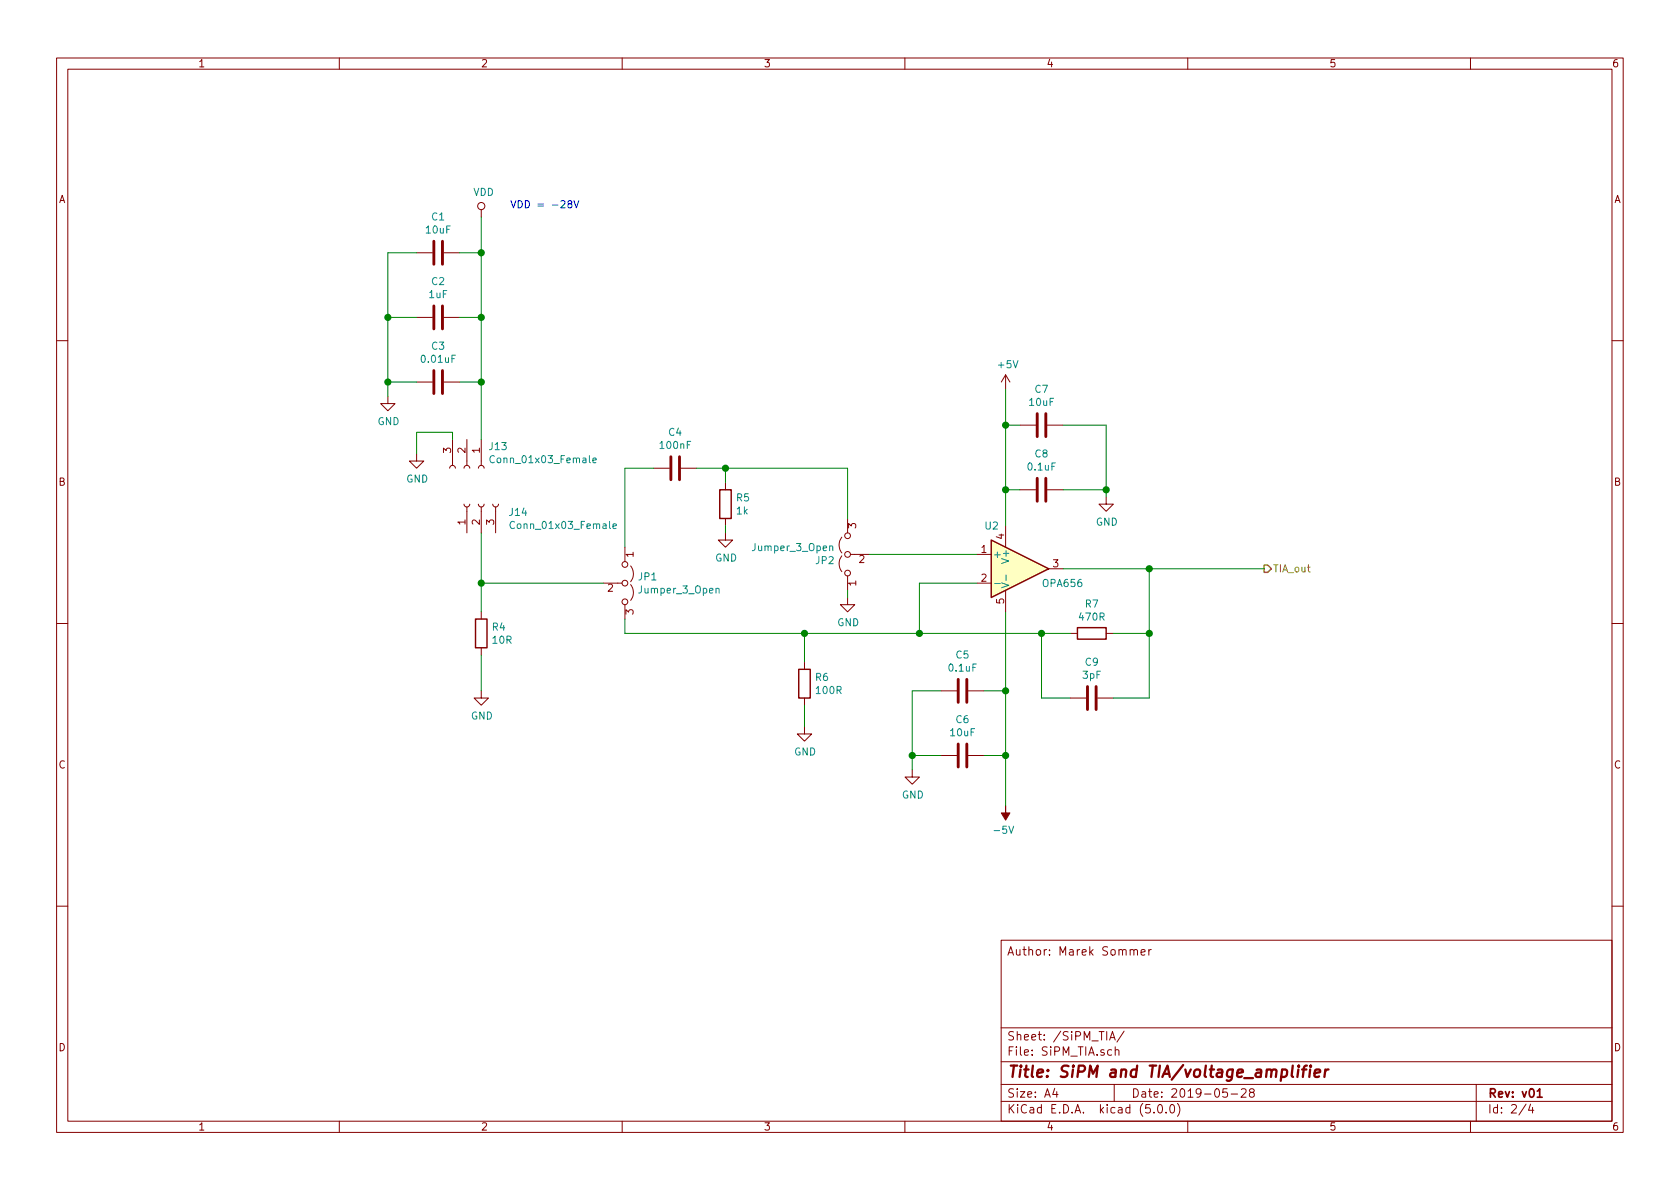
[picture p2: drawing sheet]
EESchema Schematic File Version 4
LIBS:Analog_board-cache
EELAYER 26 0
EELAYER END
$Descr A4 11693 8268
encoding utf-8
Sheet 2 4
Title "SiPM and TIA/voltage_amplifier"
Date "2019-05-28"
Rev "v01"
Comp ""
Comment1 ""
Comment2 ""
Comment3 ""
Comment4 "Author: Marek Sommer"
$EndDescr
$Comp
L Device:C C?
U 1 1
P 3050 2650
AR Path="/5C9699E4" Ref="C?"  Part="1" 
AR Path="/5C966022/5C9699E4" Ref="C3"  Part="1" 
F 0 "C3" V 2798 2650 50  0000 C CNN
F 1 "0.01uF" V 2889 2650 50  0000 C CNN
F 2 "Capacitor_SMD:C_0805_2012Metric" H 3088 2500 50  0001 C CNN
F 3 "~" H 3050 2650 50  0001 C CNN
	1    3050 2650
	0    1    1    0   
$EndComp
$Comp
L Device:C C?
U 1 1
P 3050 2200
AR Path="/5C9699EB" Ref="C?"  Part="1" 
AR Path="/5C966022/5C9699EB" Ref="C2"  Part="1" 
F 0 "C2" V 2798 2200 50  0000 C CNN
F 1 "1uF" V 2889 2200 50  0000 C CNN
F 2 "Capacitor_SMD:C_0805_2012Metric" H 3088 2050 50  0001 C CNN
F 3 "~" H 3050 2200 50  0001 C CNN
	1    3050 2200
	0    1    1    0   
$EndComp
Wire Wire Line
	3200 2200 3350 2200
Wire Wire Line
	3200 2650 3350 2650
$Comp
L power:GND #PWR?
U 1 1
P 2700 2750
AR Path="/5C9699FA" Ref="#PWR?"  Part="1" 
AR Path="/5C966022/5C9699FA" Ref="#PWR015"  Part="1" 
F 0 "#PWR015" H 2700 2500 50  0001 C CNN
F 1 "GND" H 2705 2577 50  0000 C CNN
F 2 "" H 2700 2750 50  0001 C CNN
F 3 "" H 2700 2750 50  0001 C CNN
	1    2700 2750
	1    0    0    -1  
$EndComp
Wire Wire Line
	2900 2200 2700 2200
Wire Wire Line
	2900 2650 2700 2650
Wire Wire Line
	2700 2650 2700 2750
$Comp
L Device:C C?
U 1 1
P 6700 4800
AR Path="/5C969A04" Ref="C?"  Part="1" 
AR Path="/5C966022/5C969A04" Ref="C5"  Part="1" 
F 0 "C5" V 6448 4800 50  0000 C CNN
F 1 "0.1uF" V 6539 4800 50  0000 C CNN
F 2 "Capacitor_SMD:C_0805_2012Metric" H 6738 4650 50  0001 C CNN
F 3 "~" H 6700 4800 50  0001 C CNN
	1    6700 4800
	0    1    1    0   
$EndComp
$Comp
L Device:C C?
U 1 1
P 6700 5250
AR Path="/5C969A0B" Ref="C?"  Part="1" 
AR Path="/5C966022/5C969A0B" Ref="C6"  Part="1" 
F 0 "C6" V 6448 5250 50  0000 C CNN
F 1 "10uF" V 6539 5250 50  0000 C CNN
F 2 "Capacitor_SMD:C_0805_2012Metric" H 6738 5100 50  0001 C CNN
F 3 "~" H 6700 5250 50  0001 C CNN
	1    6700 5250
	0    1    1    0   
$EndComp
Wire Wire Line
	6850 4800 7000 4800
Connection ~ 7000 4800
Wire Wire Line
	7000 4800 7000 5250
Wire Wire Line
	6850 5250 7000 5250
Connection ~ 7000 5250
$Comp
L power:GND #PWR?
U 1 1
P 6350 5350
AR Path="/5C969A17" Ref="#PWR?"  Part="1" 
AR Path="/5C966022/5C969A17" Ref="#PWR021"  Part="1" 
F 0 "#PWR021" H 6350 5100 50  0001 C CNN
F 1 "GND" H 6355 5177 50  0000 C CNN
F 2 "" H 6350 5350 50  0001 C CNN
F 3 "" H 6350 5350 50  0001 C CNN
	1    6350 5350
	1    0    0    -1  
$EndComp
Wire Wire Line
	6550 4800 6350 4800
Wire Wire Line
	6550 5250 6350 5250
Wire Wire Line
	6350 5250 6350 5350
$Comp
L power:-5V #PWR?
U 1 1
P 7000 5600
AR Path="/5C969A20" Ref="#PWR?"  Part="1" 
AR Path="/5C966022/5C969A20" Ref="#PWR023"  Part="1" 
F 0 "#PWR023" H 7000 5700 50  0001 C CNN
F 1 "-5V" H 7015 5773 50  0000 C CNN
F 2 "" H 7000 5600 50  0001 C CNN
F 3 "" H 7000 5600 50  0001 C CNN
	1    7000 5600
	-1   0    0    1   
$EndComp
Wire Wire Line
	7000 5250 7000 5600
Wire Wire Line
	3350 2200 3350 2650
$Comp
L Device:C C?
U 1 1
P 7250 2950
AR Path="/5C969A28" Ref="C?"  Part="1" 
AR Path="/5C966022/5C969A28" Ref="C7"  Part="1" 
F 0 "C7" V 6998 2950 50  0000 C CNN
F 1 "10uF" V 7089 2950 50  0000 C CNN
F 2 "Capacitor_SMD:C_0805_2012Metric" H 7288 2800 50  0001 C CNN
F 3 "~" H 7250 2950 50  0001 C CNN
	1    7250 2950
	0    1    1    0   
$EndComp
$Comp
L Device:C C?
U 1 1
P 7250 3400
AR Path="/5C969A2F" Ref="C?"  Part="1" 
AR Path="/5C966022/5C969A2F" Ref="C8"  Part="1" 
F 0 "C8" V 6998 3400 50  0000 C CNN
F 1 "0.1uF" V 7089 3400 50  0000 C CNN
F 2 "Capacitor_SMD:C_0805_2012Metric" H 7288 3250 50  0001 C CNN
F 3 "~" H 7250 3400 50  0001 C CNN
	1    7250 3400
	0    1    1    0   
$EndComp
$Comp
L power:GND #PWR?
U 1 1
P 7700 3450
AR Path="/5C969A36" Ref="#PWR?"  Part="1" 
AR Path="/5C966022/5C969A36" Ref="#PWR024"  Part="1" 
F 0 "#PWR024" H 7700 3200 50  0001 C CNN
F 1 "GND" H 7705 3277 50  0000 C CNN
F 2 "" H 7700 3450 50  0001 C CNN
F 3 "" H 7700 3450 50  0001 C CNN
	1    7700 3450
	1    0    0    -1  
$EndComp
$Comp
L power:+5V #PWR?
U 1 1
P 7000 2700
AR Path="/5C969A3C" Ref="#PWR?"  Part="1" 
AR Path="/5C966022/5C969A3C" Ref="#PWR022"  Part="1" 
F 0 "#PWR022" H 7000 2550 50  0001 C CNN
F 1 "+5V" H 7015 2873 50  0000 C CNN
F 2 "" H 7000 2700 50  0001 C CNN
F 3 "" H 7000 2700 50  0001 C CNN
	1    7000 2700
	1    0    0    -1  
$EndComp
Wire Wire Line
	7000 2700 7000 2950
Wire Wire Line
	7000 3400 7100 3400
Connection ~ 7000 3400
Wire Wire Line
	7000 2950 7100 2950
Connection ~ 7000 2950
Wire Wire Line
	7000 2950 7000 3400
Wire Wire Line
	7400 2950 7700 2950
Wire Wire Line
	7400 3400 7700 3400
Wire Wire Line
	7700 3400 7700 3450
$Comp
L Device:R R?
U 1 1
P 7600 4400
AR Path="/5C969A53" Ref="R?"  Part="1" 
AR Path="/5C966022/5C969A53" Ref="R7"  Part="1" 
F 0 "R7" V 7393 4400 50  0000 C CNN
F 1 "470R" V 7484 4400 50  0000 C CNN
F 2 "Resistor_SMD:R_0805_2012Metric" V 7530 4400 50  0001 C CNN
F 3 "~" H 7600 4400 50  0001 C CNN
	1    7600 4400
	0    1    1    0   
$EndComp
$Comp
L Device:C C?
U 1 1
P 7600 4850
AR Path="/5C969A5A" Ref="C?"  Part="1" 
AR Path="/5C966022/5C969A5A" Ref="C9"  Part="1" 
F 0 "C9" V 7348 4850 50  0000 C CNN
F 1 "3pF" V 7439 4850 50  0000 C CNN
F 2 "Capacitor_SMD:C_0805_2012Metric" H 7638 4700 50  0001 C CNN
F 3 "~" H 7600 4850 50  0001 C CNN
	1    7600 4850
	0    1    1    0   
$EndComp
Wire Wire Line
	7450 4400 7250 4400
Wire Wire Line
	6400 4400 6400 4050
Wire Wire Line
	6400 4050 6800 4050
Wire Wire Line
	7400 3950 8000 3950
Wire Wire Line
	8000 3950 8000 4400
Wire Wire Line
	8000 4400 7750 4400
Wire Wire Line
	7450 4850 7250 4850
Wire Wire Line
	7250 4850 7250 4400
Wire Wire Line
	7750 4850 8000 4850
Wire Wire Line
	8000 4850 8000 4400
Connection ~ 8000 4400
$Comp
L power:GND #PWR?
U 1 1
P 5900 4150
AR Path="/5C969A77" Ref="#PWR?"  Part="1" 
AR Path="/5C966022/5C969A77" Ref="#PWR020"  Part="1" 
F 0 "#PWR020" H 5900 3900 50  0001 C CNN
F 1 "GND" H 5905 3977 50  0000 C CNN
F 2 "" H 5900 4150 50  0001 C CNN
F 3 "" H 5900 4150 50  0001 C CNN
	1    5900 4150
	1    0    0    -1  
$EndComp
Wire Wire Line
	7700 2950 7700 3400
Connection ~ 7700 3400
Wire Wire Line
	6350 4800 6350 5250
Connection ~ 6350 5250
Connection ~ 3350 2200
Connection ~ 3350 2650
$Comp
L Device:R R4
U 1 1
P 3350 4400
F 0 "R4" H 3420 4446 50  0000 L CNN
F 1 "10R" H 3420 4355 50  0000 L CNN
F 2 "Resistor_SMD:R_0805_2012Metric" V 3280 4400 50  0001 C CNN
F 3 "~" H 3350 4400 50  0001 C CNN
	1    3350 4400
	1    0    0    -1  
$EndComp
$Comp
L power:GND #PWR017
U 1 1
P 3350 4800
F 0 "#PWR017" H 3350 4550 50  0001 C CNN
F 1 "GND" H 3355 4627 50  0000 C CNN
F 2 "" H 3350 4800 50  0001 C CNN
F 3 "" H 3350 4800 50  0001 C CNN
	1    3350 4800
	1    0    0    -1  
$EndComp
Wire Wire Line
	3350 4550 3350 4800
Wire Wire Line
	2700 2200 2700 2650
Connection ~ 2700 2650
Text HLabel 8800 3950 2    50   Output ~ 0
TIA_out
Wire Wire Line
	8000 3950 8800 3950
Connection ~ 8000 3950
$Comp
L Jumper:Jumper_3_Open JP1
U 1 1
P 4350 4050
F 0 "JP1" V 4304 4137 50  0000 L CNN
F 1 "Jumper_3_Open" V 4395 4137 50  0000 L CNN
F 2 "Jumper:SolderJumper-3_P2.0mm_Open_TrianglePad1.0x1.5mm" H 4350 4050 50  0001 C CNN
F 3 "~" H 4350 4050 50  0001 C CNN
	1    4350 4050
	0    1    1    0   
$EndComp
$Comp
L power:VDD #PWR016
U 1 1
P 3350 1500
F 0 "#PWR016" H 3350 1350 50  0001 C CNN
F 1 "VDD" H 3367 1673 50  0000 C CNN
F 2 "" H 3350 1500 50  0001 C CNN
F 3 "" H 3350 1500 50  0001 C CNN
	1    3350 1500
	1    0    0    -1  
$EndComp
Wire Wire Line
	3350 1500 3350 1750
Text Notes 3550 1450 0    50   ~ 0
VDD = -28V
Wire Wire Line
	3350 3700 3350 4050
Wire Wire Line
	3350 4050 4200 4050
Connection ~ 3350 4050
Wire Wire Line
	3350 4050 3350 4250
Wire Wire Line
	4350 4300 4350 4400
Wire Wire Line
	4350 4400 5600 4400
$Comp
L Device:R R6
U 1 1
P 5600 4750
F 0 "R6" H 5670 4796 50  0000 L CNN
F 1 "100R" H 5670 4705 50  0000 L CNN
F 2 "Resistor_SMD:R_0805_2012Metric" V 5530 4750 50  0001 C CNN
F 3 "~" H 5600 4750 50  0001 C CNN
	1    5600 4750
	1    0    0    -1  
$EndComp
$Comp
L power:GND #PWR019
U 1 1
P 5600 5050
F 0 "#PWR019" H 5600 4800 50  0001 C CNN
F 1 "GND" H 5605 4877 50  0000 C CNN
F 2 "" H 5600 5050 50  0001 C CNN
F 3 "" H 5600 5050 50  0001 C CNN
	1    5600 5050
	1    0    0    -1  
$EndComp
Wire Wire Line
	5600 4400 5600 4600
Connection ~ 5600 4400
Wire Wire Line
	5600 4400 6400 4400
Wire Wire Line
	5600 4900 5600 5050
$Comp
L Jumper:Jumper_3_Open JP2
U 1 1
P 5900 3850
F 0 "JP2" V 5854 3937 50  0000 L CNN
F 1 "Jumper_3_Open" V 5945 3937 50  0000 L CNN
F 2 "Jumper:SolderJumper-3_P2.0mm_Open_TrianglePad1.0x1.5mm" H 5900 3850 50  0001 C CNN
F 3 "~" H 5900 3850 50  0001 C CNN
	1    5900 3850
	0    -1   -1   0   
$EndComp
Wire Wire Line
	5900 4100 5900 4150
Wire Wire Line
	6050 3850 6800 3850
$Comp
L Device:R R5
U 1 1
P 5050 3500
F 0 "R5" H 5120 3546 50  0000 L CNN
F 1 "1k" H 5120 3455 50  0000 L CNN
F 2 "Resistor_SMD:R_0805_2012Metric" V 4980 3500 50  0001 C CNN
F 3 "~" H 5050 3500 50  0001 C CNN
	1    5050 3500
	1    0    0    -1  
$EndComp
$Comp
L power:GND #PWR?
U 1 1
P 5050 3700
AR Path="/5CB0E230" Ref="#PWR?"  Part="1" 
AR Path="/5C966022/5CB0E230" Ref="#PWR018"  Part="1" 
F 0 "#PWR018" H 5050 3450 50  0001 C CNN
F 1 "GND" H 5055 3527 50  0000 C CNN
F 2 "" H 5050 3700 50  0001 C CNN
F 3 "" H 5050 3700 50  0001 C CNN
	1    5050 3700
	1    0    0    -1  
$EndComp
$Comp
L Device:C C?
U 1 1
P 4700 3250
AR Path="/5CB0ED1D" Ref="C?"  Part="1" 
AR Path="/5C966022/5CB0ED1D" Ref="C4"  Part="1" 
F 0 "C4" V 4448 3250 50  0000 C CNN
F 1 "100nF" V 4539 3250 50  0000 C CNN
F 2 "Capacitor_SMD:C_0805_2012Metric" H 4738 3100 50  0001 C CNN
F 3 "~" H 4700 3250 50  0001 C CNN
	1    4700 3250
	0    1    1    0   
$EndComp
Wire Wire Line
	5050 3650 5050 3700
Wire Wire Line
	4350 3800 4350 3250
Wire Wire Line
	4350 3250 4550 3250
Wire Wire Line
	4850 3250 5050 3250
Wire Wire Line
	5900 3250 5900 3600
Wire Wire Line
	5050 3350 5050 3250
Connection ~ 5050 3250
Wire Wire Line
	5050 3250 5900 3250
$Comp
L Device:C C?
U 1 1
P 3050 1750
AR Path="/5CB260AA" Ref="C?"  Part="1" 
AR Path="/5C966022/5CB260AA" Ref="C1"  Part="1" 
F 0 "C1" V 2798 1750 50  0000 C CNN
F 1 "10uF" V 2889 1750 50  0000 C CNN
F 2 "Capacitor_SMD:C_0805_2012Metric" H 3088 1600 50  0001 C CNN
F 3 "~" H 3050 1750 50  0001 C CNN
	1    3050 1750
	0    1    1    0   
$EndComp
Wire Wire Line
	3200 1750 3350 1750
Connection ~ 3350 1750
Wire Wire Line
	3350 1750 3350 2200
Wire Wire Line
	2900 1750 2700 1750
Wire Wire Line
	2700 1750 2700 2200
Connection ~ 2700 2200
$Comp
L pspice:OPAMP U2
U 1 1
P 7100 3950
F 0 "U2" H 6850 4250 50  0000 L CNN
F 1 "OPA656" H 7250 3850 50  0000 L CNN
F 2 "Package_TO_SOT_SMD:SOT-23-5" H 7100 3950 50  0001 C CNN
F 3 "" H 7100 3950 50  0001 C CNN
	1    7100 3950
	1    0    0    -1  
$EndComp
Wire Wire Line
	7000 4250 7000 4800
Wire Wire Line
	7000 3400 7000 3650
Wire Wire Line
	7250 4400 6400 4400
Connection ~ 7250 4400
Connection ~ 6400 4400
$Comp
L Connector:Conn_01x03_Female J13
U 1 1
P 3250 3250
F 0 "J13" V 3097 3398 50  0000 L CNN
F 1 "Conn_01x03_Female" V 3188 3398 50  0000 L CNN
F 2 "Connector_PinSocket_2.54mm:PinSocket_1x03_P2.54mm_Vertical" H 3250 3250 50  0001 C CNN
F 3 "~" H 3250 3250 50  0001 C CNN
	1    3250 3250
	0    1    1    0   
$EndComp
Wire Wire Line
	3350 2650 3350 3050
$Comp
L Connector:Conn_01x03_Female J14
U 1 1
P 3350 3500
F 0 "J14" V 3290 3312 50  0000 R CNN
F 1 "Conn_01x03_Female" V 3199 3312 50  0000 R CNN
F 2 "Connector_PinSocket_2.54mm:PinSocket_1x03_P2.54mm_Vertical" H 3350 3500 50  0001 C CNN
F 3 "~" H 3350 3500 50  0001 C CNN
	1    3350 3500
	0    -1   -1   0   
$EndComp
$Comp
L power:GND #PWR?
U 1 1
P 2900 3150
AR Path="/5CDCB5FA" Ref="#PWR?"  Part="1" 
AR Path="/5C966022/5CDCB5FA" Ref="#PWR058"  Part="1" 
F 0 "#PWR058" H 2900 2900 50  0001 C CNN
F 1 "GND" H 2905 2977 50  0000 C CNN
F 2 "" H 2900 3150 50  0001 C CNN
F 3 "" H 2900 3150 50  0001 C CNN
	1    2900 3150
	1    0    0    -1  
$EndComp
Wire Wire Line
	3150 3050 3150 3000
Wire Wire Line
	3150 3000 2900 3000
Wire Wire Line
	2900 3000 2900 3150
$EndSCHEMATC
